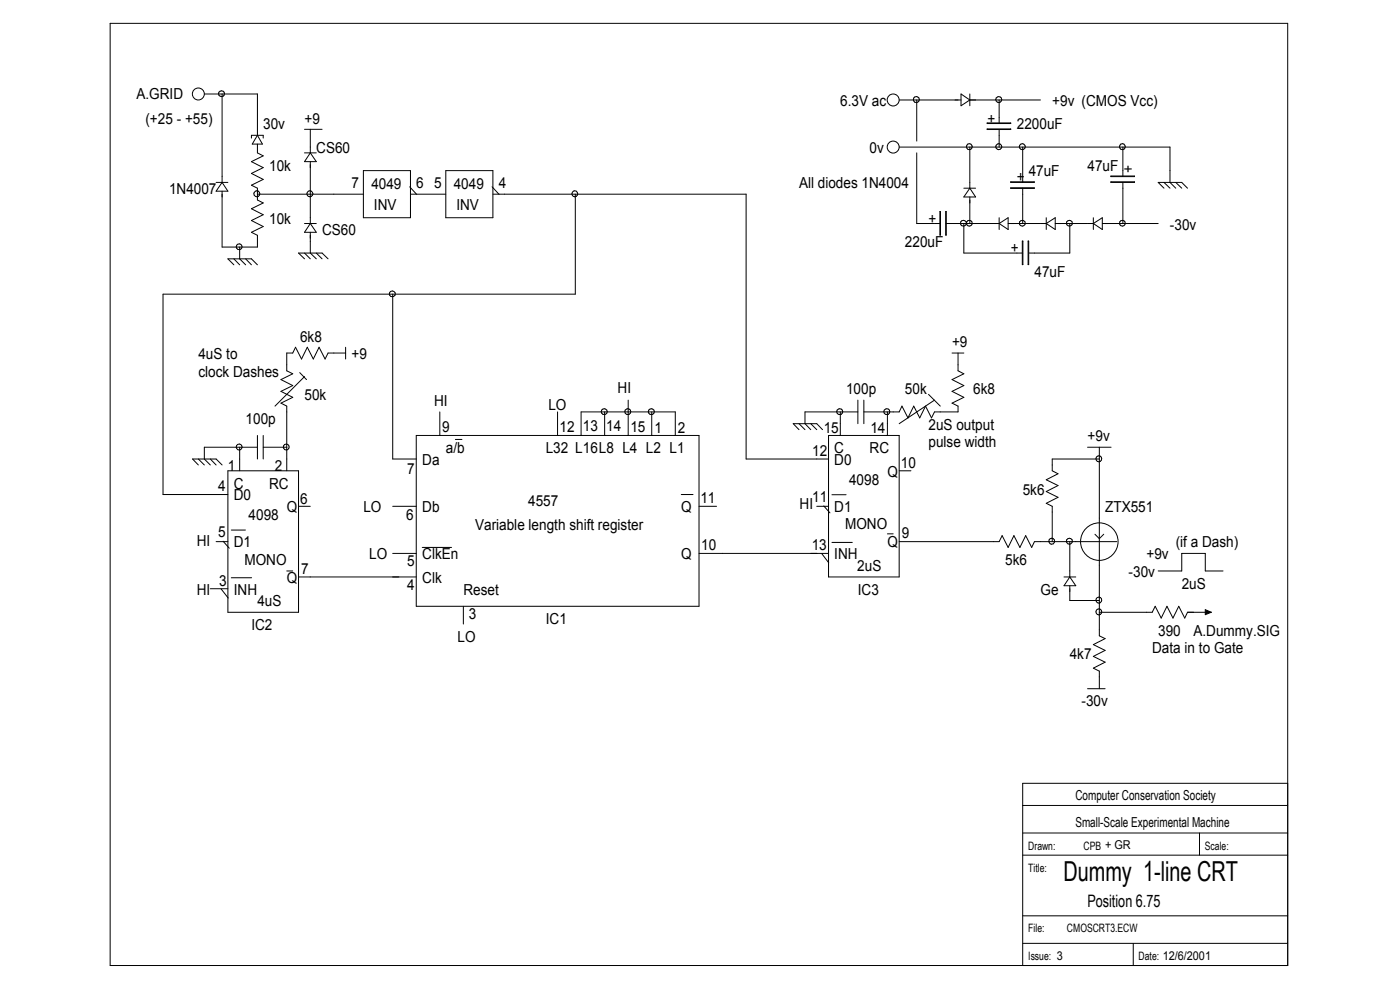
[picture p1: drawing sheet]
<svg xmlns="http://www.w3.org/2000/svg" width="297mm" height="210mm" viewBox="0 0 297 210" stroke-linecap="round" stroke-linejoin="round" font-family="sans-serif">
<g fill="none" stroke="#000" stroke-width=".21">
<path d="M23.4 5h249.8v199.8h-249.8zM43.3 19.9h11.3v8.8M47.1 19.9v18.8M203.9 19.9l1.8 1.3-1.8 1.2zM205.7 19.9v2.5M45.8 38.7h2.5M47.1 38.7l1.2 1.9h-2.5zM53.3 29.3v-.6h2.5v.6M54.6 28.7l1.1 1.9h-2.2zM54.6 30.6v1.8l1.2 .7-2.5 1.2 2.5 1.3-2.5 1.2 2.5 1.3-2.5 1.2 1.3 .6v2.5l1.2 .7-2.5 1.2 2.5 1.3-2.5 1.2 2.5 1.2-2.5 1.3 1.3 .6v2.5h-7.5v-11.8M64.6 32.4h2.5M64.6 27.4h3.7"/>
<path d="M65.8 32.4l1.3 1.9h-2.5zM65.8 27.4v5M65.8 34.3v13.1M77.1 36.2h10v10h-10zM86.9 39.6l1.5 1.6M94.6 36.2h10v10h-10zM104.4 39.6l1.5 1.6M190.8 21.2h13.1M190.8 31.2h57.4v7.5l1.2 1.2M194.5 32.4v15h5M194.5 21.2v8.7M204.5 39.9h2.5"/>
<path d="M205.7 31.2v8.7M205.7 21.2h15M205.7 39.9l1.3 1.9h-2.5zM209.4 27.3h5v.2h-5zM209.4 26.1h5v.1h-5zM212 21.2v5M212 27.4v3.8M214.4 38.6h5v.1h-5zM214.4 39.8h5v.2h-5zM217 31.2v7.5M217 39.9v7.5M235.7 38.6h5v.1h-5z"/>
<path d="M235.7 37.3h5v.2h-5zM238.2 31.2v6.2M238.2 38.7v8.7M246.9 39.9l-1.2-1.2h5l1.2 1.2M246.9 38.7l1.3 1.2M249.4 38.7l1.3 1.2M49.6 56.2l-1.3-1.3h5l1.3 1.3M49.6 54.9l1.2 1.3M50.8 52.4v2.5l1.3 1.3M52.1 54.9l1.2 1.3M54.6 41.2h22.5M64.6 47.4h2.5"/>
<path d="M64.6 54.9l-1.3-1.2h5l1.3 1.2M64.6 53.7l1.2 1.2M65.8 49.3v4.4l1.3 1.2M65.8 47.4l1.3 1.9h-2.5zM67.1 53.7l1.2 1.2M87.1 41.2h7.5M104.6 41.2h53.7v56.2h17.5M122 41.2v21.2h-87.4v42.5h13.7M199.4 44.9h.1v5h-.1zM200.6 44.9h.1v5h-.1zM200.7 47.4h11.3M204.5 47.4v6.3h12.5"/>
<path d="M205.7 41.8v5.6M212 46.2v2.5M212 47.4l1.9-1.2v2.5zM213.9 47.4h8.1M216.9 51.1h.1v5h-.1zM218.1 51.1h.1v5h-.1zM222 47.4l1.9-1.2v2.5zM222 46.2v2.5M223.9 47.4h8M226.9 47.4v6.3h-8.7M231.9 47.4l1.9-1.2v2.5zM231.9 46.2v2.5"/>
<path d="M233.8 47.4h11.9M63.6 79l1.4 1.5M64.6 79.9l-6.3 6.2M73.3 74.9h-3.7l-.6 1.3-1.3-2.5-1.2 2.5-1.3-2.5-1.2 2.5-1.3-2.5-.6 1.2h-1.3v3.8l1.3 .6-2.5 1.2 2.5 1.3-2.5 1.2 2.5 1.3-2.5 1.2 1.2 .6v13.8M73.3 73.7v2.5M83.3 62.4v35h5M202 74.9h2.5M203.2 74.9v3.8l1.3 .6-2.5 1.2 2.5 1.3-2.5 1.2 2.5 1.3-2.5 1.2 1.2 .6v1.3h-5l-.6 1.2-1.3-2.5-1.2 2.5-1.3-2.5-1.2 2.5-1.3-2.5-.5 1.3h-7.5M42.1 98.6l-1.2-1.2h4.9l1.3 1.2M42.1 97.4l1.2 1.2M44.6 97.4l1.2 1.2M48.3 99.9h15v30h-15z"/>
<path d="M50.8 94.9v5M54.6 92.4v5M54.6 94.9h-11.3v2.5l1.3 1.2M55.8 92.4v5M55.8 94.9h5M88.3 92.4h60v36.2h-60zM93.3 87.4v5M96.6 93.2h1.4M118.3 87.4v5M123.3 92.4v-5h20v5M128.3 87.4v5M133.3 84.9v7.5"/>
<path d="M138.3 87.4v5M169.5 91.1l-1.2-1.2h5l1.2 1.2M169.5 89.9l1.3 1.2M172 89.9l1.3 1.2M175.8 92.4h15v30h-15zM178.3 87.4v5M182 87.4h-11.2v2.5l1.2 1.2M182 84.9v5M183.3 84.9v5M188.3 87.4v5M190.8 99.9h2.5M197 83.7l2.5 2.4"/>
<path d="M198.2 84.9l-7.4 5M230.7 94.9h5M233.2 97.4h-10v2.5l1.3 .6-2.5 1.3 2.5 1.2-2.5 1.3 2.5 1.2-2.5 1.3 1.2 .6v7.5M233.2 94.9v40l1.2 .6-2.5 1.2 2.5 1.3-2.5 1.2 2.5 1.3-2.5 1.2 1.3 .7v3.7M45.8 114.9h2.5M47.3 114.8l1.3 1.5M49.1 112.4h3M63.3 107.4h2.5M83.3 107.4h5M83.3 117.4h5M89.6 116.1h6.2M144.5 104.9h2.5"/>
<path d="M148.3 107.4h3.7M148.3 117.4h27.5M173.3 107.4h2.5M174.3 117.4l1.5 2M174.8 107.3l1.3 1.5M176.5 104.9h3M176.5 115.1h4.3M188.3 113.2h1.2M190.8 114.9h21.2l.6-1.3 1.3 2.5 1.2-2.5 1.3 2.5 1.2-2.5 1.3 2.5 .6-1.2h17.4M226.9 114.9v7.5M232.3 113.3l.9 1 .9-1M44.6 124.9h3.7"/>
<path d="M46.9 124.9l1.5 2M49.1 122.6h4.3M60.8 121.1h1.3M63.3 122.4h25M98.3 128.6v3.8M225.7 122.4h2.5M226.9 124.2v3.2h6.3M226.9 122.4l1.3 1.8h-2.5zM233.2 129.9h11.2l.7-1.3 1.2 2.5 1.3-2.5 1.2 2.5 1.3-2.5 1.2 2.5 .6-1.2h5.1M245.7 121.1h5v-3.7h5v3.7h3.8M255.7 129.3l1.3 .6-1.3 .5zM230.7 146.1h3.7"/>
<path d="M217 176.7h56.2M217 170.9h56.2M254.5 176.7v4.7M273.2 166.2h-56.2v38.6M217 194.3h56.2M217 181.4h56.2M217 200.1h56.2M240.4 200.1v4.7"/>
<circle cx="42.1" cy="19.9" r="1.27"/>
<circle cx="47" cy="19.9" r=".63"/>
<circle cx="189.5" cy="21.2" r="1.27"/>
<circle cx="189.5" cy="31.2" r="1.27"/>
<circle cx="194.4" cy="21.1" r=".64"/>
<circle cx="205.6" cy="31.1" r=".62"/>
<circle cx="211.9" cy="31.1" r=".63"/>
<circle cx="211.9" cy="21.1" r=".64"/>
<circle cx="216.9" cy="31.1" r=".63"/>
<circle cx="238.1" cy="31.1" r=".62"/>
<circle cx="50.7" cy="52.3" r=".62"/>
<circle cx="54.5" cy="41.1" r=".63"/>
<circle cx="65.7" cy="41.1" r=".63"/>
<circle cx="121.9" cy="41.1" r=".62"/>
<circle cx="204.4" cy="47.3" r=".63"/>
<circle cx="205.6" cy="47.3" r=".62"/>
<circle cx="216.9" cy="47.3" r=".63"/>
<circle cx="226.9" cy="47.3" r=".63"/>
<circle cx="238.1" cy="47.3" r=".62"/>
<circle cx="83.2" cy="62.3" r=".63"/>
<circle cx="50.7" cy="94.8" r=".63"/>
<circle cx="60.7" cy="94.8" r=".63"/>
<circle cx="128.2" cy="87.3" r=".63"/>
<circle cx="133.2" cy="87.3" r=".63"/>
<circle cx="138.2" cy="87.3" r=".63"/>
<circle cx="178.1" cy="87.3" r=".63"/>
<circle cx="188.1" cy="87.3" r=".63"/>
<circle cx="233.1" cy="97.3" r=".63"/>
<circle cx="223.1" cy="114.8" r=".63"/>
<circle cx="226.9" cy="114.8" r=".64"/>
<circle cx="233.2" cy="114.9" r="4"/>
<circle cx="233.1" cy="127.3" r=".63"/>
<circle cx="233.1" cy="129.8" r=".63"/>
</g>
<path d="M255.7 129.3l1.3 .6-1.3 .5z" fill="#000"/>
<text font-size="5.8" x="225.6" y="186.9">Dummy 1-line CRT</text>
<text font-size="3.6" x="230.7" y="192.4">Position 6.75</text>
<g font-size="3.2">
<text x="29" y="21.1">A.GRID</text>
<text x="178.3" y="22.4">6.3V ac</text>
<text x="223.2" y="22.4">+9v (CMOS Vcc)</text>
<text x="30.9" y="26.2">(+25 - +55)</text>
<text x="55.8" y="27.4">30v</text>
<text x="64.6" y="26.2">+9</text>
<text x="209.5" y="26.2">+</text>
<text x="215.7" y="27.4">2200uF</text>
<text x="67.1" y="32.4">CS60</text>
<text x="184.5" y="32.4">0v</text>
<text x="238.2" y="34.9" transform="rotate(90 238.2 34.9)">+</text>
<text x="35.9" y="41.2">1N4007</text>
<text x="57.1" y="36.2">10k</text>
<text x="74.6" y="39.9">7</text>
<text x="78.8" y="40.1">4049</text>
<text x="88.3" y="39.9">6 5</text>
<text x="96.3" y="40.1">4049</text>
<text x="105.8" y="39.9">4</text>
<text x="169.5" y="39.9">All diodes 1N4004</text>
<text x="215.7" y="38.7">+</text>
<text x="218.2" y="37.4">47uF</text>
<text x="230.7" y="36.2">47uF</text>
<text x="57.1" y="47.4">10k</text>
<text x="79.3" y="44.6">INV</text>
<text x="96.8" y="44.6">INV</text>
<text x="197" y="47.4">+</text>
<text x="68.3" y="49.9">CS60</text>
<text x="192" y="52.4">220uF</text>
<text x="214.5" y="53.7">+</text>
<text x="248.2" y="48.7">-30v</text>
<text x="219.5" y="58.7">47uF</text>
<text x="42.1" y="76.2">4uS to</text>
<text x="63.7" y="72.5">6k8</text>
<text x="74.6" y="76.2">+9</text>
<text x="202" y="73.7">+9</text>
<text x="42.1" y="79.9">clock Dashes</text>
<text x="131" y="83.4">HI</text>
<text x="179.5" y="83.7">100p</text>
<text x="192" y="83.7">50k</text>
<text x="206.5" y="83.6">6k8</text>
<text x="52.1" y="89.9">100p</text>
<text x="64.6" y="84.9">50k</text>
<text x="92.1" y="86.1">HI</text>
<text x="116.3" y="86.9">LO</text>
<text x="93.8" y="91.6">9</text>
<text x="118.7" y="91.6">12</text>
<text x="123.7" y="91.4">13 14</text>
<text x="133.7" y="91.6">15</text>
<text x="138.9" y="91.9">1</text>
<text x="143.8" y="91.8">2</text>
<text x="174.8" y="91.9">15</text>
<text x="184.7" y="91.8">14</text>
<text x="197" y="91.1">2uS output</text>
<text x="197" y="94.9">pulse width</text>
<text x="230.7" y="93.6">+9v</text>
<text x="48.3" y="99.9">1</text>
<text x="58.3" y="99.9">2</text>
<text x="86.4" y="100.6">7</text>
<text x="89.6" y="98.6">Da</text>
<text x="94.6" y="96.1">a/b</text>
<text x="115.8" y="96.1">L32 L16L8 L4 L2 L1</text>
<text x="172.3" y="96.7">12</text>
<text x="177" y="96.1">C</text>
<text x="177" y="98.6">D0</text>
<text x="184.5" y="96.1">RC</text>
<text x="188.3" y="101.1">Q</text>
<text x="191.1" y="99.3">10</text>
<text x="46.3" y="104.2">4</text>
<text x="49.6" y="103.6">C</text>
<text x="49.6" y="106.1">D0</text>
<text x="57.1" y="103.6">RC</text>
<text x="63.7" y="106.8">6</text>
<text x="112.1" y="107.4">4557</text>
<text x="148.6" y="106.6">11</text>
<text x="169.6" y="107.9">HI</text>
<text x="172.3" y="106.6">11</text>
<text x="180.1" y="102.8">4098</text>
<text x="217" y="104.9">5k6</text>
<text x="46.3" y="113.9">5</text>
<text x="52.7" y="110.3">4098</text>
<text x="60.8" y="108.6">Q</text>
<text x="77.1" y="108.6">LO</text>
<text x="86.1" y="110.4">6</text>
<text x="89.6" y="108.6">Db</text>
<text x="100.8" y="112.4">Variable length shift register</text>
<text x="144.5" y="108.6">Q</text>
<text x="177" y="108.6">D1</text>
<text x="179.3" y="112.3">MONO</text>
<text x="234.4" y="108.6">ZTX551</text>
<text x="41.7" y="115.9">HI</text>
<text x="49.6" y="116.1">D1</text>
<text x="51.9" y="119.8">MONO</text>
<text x="78.3" y="118.6">LO</text>
<text x="89.6" y="118.6">ClkEn</text>
<text x="144.5" y="118.6">Q</text>
<text x="148.8" y="116.7">10</text>
<text x="172.2" y="116.6">13</text>
<text x="177" y="118.6">INH</text>
<text x="188.3" y="116.1">Q</text>
<text x="191.3" y="114.2">9</text>
<text x="213.2" y="119.9">5k6</text>
<text x="243.2" y="118.6">+9v</text>
<text x="249.4" y="116.1">(if a Dash)</text>
<text x="46.5" y="124.3">3</text>
<text x="60.8" y="123.6">Q</text>
<text x="63.9" y="121.7">7</text>
<text x="86.4" y="125.1">4</text>
<text x="86.4" y="120.1">5</text>
<text x="89.6" y="123.6">Clk</text>
<text x="181.9" y="121.1">2uS</text>
<text x="239.4" y="122.4">-30v</text>
<text x="250.7" y="124.9">2uS</text>
<text x="41.7" y="126.2">HI</text>
<text x="49.6" y="126.1">INH</text>
<text x="54.6" y="128.6">4uS</text>
<text x="98.3" y="126.1">Reset</text>
<text x="99.4" y="131.4">3</text>
<text x="182" y="126.1">IC3</text>
<text x="220.7" y="126.1">Ge</text>
<text x="53.3" y="133.6">IC2</text>
<text x="97.1" y="136.1">LO</text>
<text x="115.8" y="132.4">IC1</text>
<text x="245.7" y="134.9">390</text>
<text x="253.2" y="134.9">A.Dummy.SIG</text>
<text x="226.9" y="139.9">4k7</text>
<text x="244.4" y="138.6">Data in to Gate</text>
<text x="229.4" y="149.9">-30v</text>
</g>
<g font-size="2.9">
<text x="228.1" y="169.7">Computer Conservation Society</text>
<text x="228.1" y="175.5">Small-Scale Experimental Machine</text>
</g>
<g font-size="2.5">
<text x="218.1" y="180.2">Drawn:</text>
<text x="218.1" y="184.9">Title:</text>
<text x="229.9" y="180.2">CPB + GR</text>
<text x="255.6" y="180.2">Scale:</text>
<text x="218.1" y="197.8">File:</text>
<text x="226.4" y="197.8">CMOSCRT3.ECW</text>
<text x="218.1" y="203.6">Issue: 3</text>
<text x="241.6" y="203.6">Date: 12/6/2001</text>
</g>
</svg>
